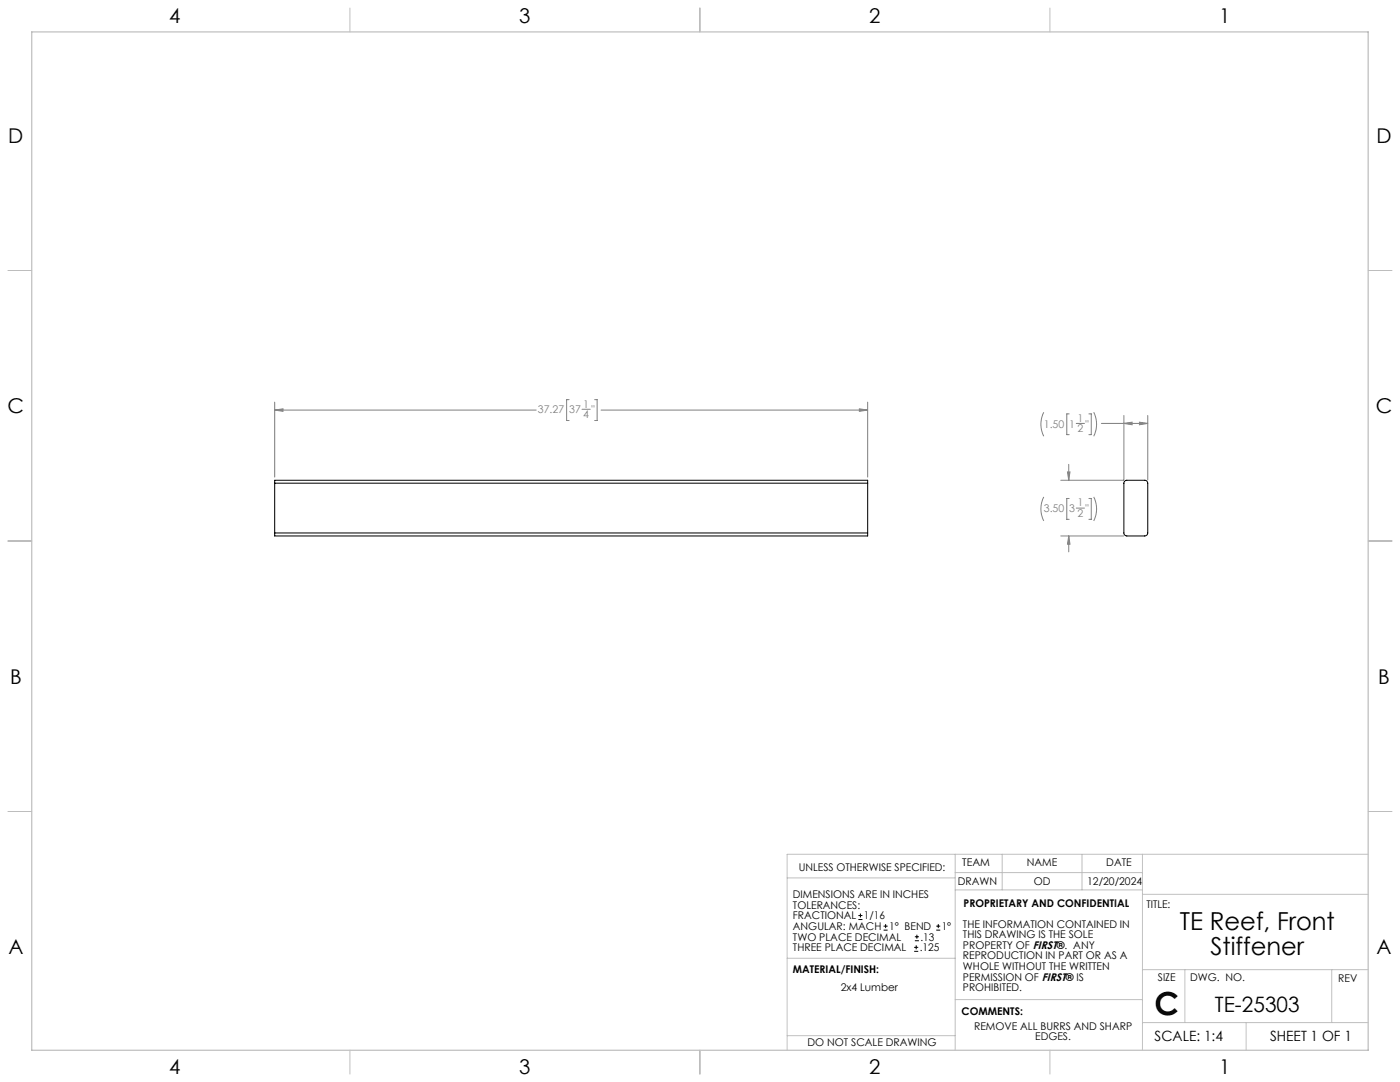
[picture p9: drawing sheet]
<svg xmlns="http://www.w3.org/2000/svg" width="559mm" height="432mm" viewBox="0 0 559 432" stroke-linecap="round" stroke-linejoin="round" font-family="sans-serif">
<g fill="none" stroke="#c0c0c0" stroke-width=".4">
<path d="M139.7 3.2v9.5M279.4 3.2v9.5M419.1 3.2v9.5M3.1 107.9h9.6M546.1 107.9h9.5M3.1 215.9h9.6M546.1 215.9h9.5M3.1 323.8h9.6M546.1 323.8h9.5M314.2 350.3h67M381.2 340.9v78.2M381.2 355.1h74.8"/>
<path d="M381.2 348.2h74.8M400 340.9v14.2M431.9 340.9v14.2M456 340.9v78.2M456 356.9h90.1M546.1 340.9h-231.9v78.2M314.2 382.4h67.2M381.2 398.9h74.8M456 387h90.1M472.9 387v21.1M531.6 387v21.1M139.7 419.1v9.6"/>
<path d="M279.4 419.1v9.6M314.2 413.3h67M419.1 419.1v9.6M456 408.1h90.1M497.4 408.1v11"/>
</g>
<path d="M12.7 12.7h533.4v406.4h-533.4z" fill="none" stroke="#c0c0c0" stroke-width=".5"/>
<path d="M109.6 192.8v-1.1h236.7v1.1M109.6 192.8h236.7M109.6 192.8v19.9M346.3 192.8v19.9M448.8 192.2l.7-.5h7.4a1.21 1.21 0 0 1 1.2 1.1v19.9a1.2 1.2 0 0 1-1.2 1.2h-7.1a1.21 1.21 0 0 1-1.2-1.2zM109.6 212.7v1.2h236.7v-1.2M109.6 212.7h236.7" fill="none" stroke="#000" stroke-width=".4"/>
<g fill="none" stroke="#808080" stroke-width=".4">
<path d="M227.2 159.5h-1v8.3h1M237.3 159.5h1v8.3h-1M109.6 163.7l3.4-.5v.9zM109.6 160.5v29.9M109.6 163.7h104.4M232.3 163.3h3.3M239.9 163.7h106.4M343 163.2l3.3 .5-3.3 .4zM346.3 160.5v29.9M416.6 164.5a10.7 10.7 0 0 0 0 9.6M426.8 165.2h-1v8.3h1M429.6 169h3.3"/>
<path d="M434.6 165.2h1v8.3h-1M436.6 164.5a10.7 10.7 0 0 1 0 9.6M439.6 169h18.5M448.6 169l3.3-.5v1zM448.6 165.8v25.8M454.8 168.5l3.3 .5-3.3 .5zM458.1 165.8v25.8M416.6 198.3a10.7 10.7 0 0 0 0 9.6M423.4 191.7h25.1M426.1 188.3h1l-.5 3.4zM426.6 185.3v6.4M426.8 198.9h-1v8.4h1"/>
<path d="M434.6 198.9h1v8.4h-1M436.6 198.3a10.7 10.7 0 0 1 0 9.6M423.4 213.9h25.1M426.6 213.9v6.3M426.6 213.9l.5 3.3h-1zM429.6 202.8h3.3"/>
</g>
<path d="M109.6 163.7l3.4-.5v.9zM343 163.2l3.3 .5-3.3 .4zM426.1 188.3h1l-.5 3.4zM426.6 213.9l.5 3.3h-1zM448.6 169l3.3-.5v1zM454.8 168.5l3.3 .5-3.3 .5z" fill="#808080"/>
<g fill="none" stroke="#000" stroke-width=".4">
<path d="M342.6 367h1.6M342.6 365.4h1.6M343.4 364.6v1.5M352.7 371.2h1.6M352.7 369.6h1.6M353.5 368.8v1.6M364.9 379.7h1.6M364.9 378.1h1.6M365.2 375.4h1.6M365.2 373.8h1.6M365.7 377.3v1.5M366 373v1.6"/>
<path d="M373.7 371.2h1.6M373.7 369.6h1.6M374.5 368.8v1.6"/>
</g>
<text font-size="12.7" x="460.9" y="405.2">C</text>
<g font-size="9.9">
<text x="470.9" y="371.2">TE Reef, Front</text>
<text x="483.1" y="381.1">Stiffener</text>
</g>
<text font-size="8.5" x="484.9" y="404">TE-25303</text>
<g font-size="8.1">
<text x="67.6" y="9.3">4</text>
<text x="207.3" y="9.3">3</text>
<text x="347" y="9.3">2</text>
<text x="486.7" y="9.3">1</text>
<text x="3.3" y="57">D</text>
<text x="549.4" y="57">D</text>
<text x="3" y="164.9">C</text>
<text x="549.1" y="164.9">C</text>
<text x="4" y="272.9">B</text>
<text x="550.1" y="272.9">B</text>
<text x="3.3" y="380.8">A</text>
<text x="549.4" y="380.8">A</text>
<text x="67.6" y="428.4">4</text>
<text x="207.3" y="428.4">3</text>
<text x="347" y="428.4">2</text>
<text x="486.7" y="428.4">1</text>
</g>
<g font-size="5.6">
<text x="460.9" y="415.2">SCALE: 1:4</text>
<text x="507" y="415.2">SHEET 1 OF 1</text>
</g>
<g font-size="4.2" fill="#808080">
<text x="214.7" y="165">37.27</text>
<text x="227.2" y="165">37</text>
<text x="232.8" y="162.7">1</text>
<text x="232.8" y="166.9">4</text>
<text x="236.1" y="165">&quot;</text>
<text x="416.6" y="170.6">1.50</text>
<text x="426.8" y="170.6">1</text>
<text x="430" y="168.3">1</text>
<text x="430" y="172.5">2</text>
<text x="433.3" y="170.6">&quot;</text>
<text x="430" y="202.1">1</text>
<text x="416.6" y="204.4">3.50</text>
<text x="426.8" y="204.4">3</text>
<text x="430" y="206.3">2</text>
<text x="433.3" y="204.4">&quot;</text>
</g>
<g font-size="4.2">
<text x="318.8" y="347.7">UNLESS OTHERWISE SPECIFIED:</text>
<text x="384.1" y="345.5">TEAM</text>
<text x="409.9" y="345.7">NAME</text>
<text x="441.6" y="345.7">DATE</text>
<text x="382.3" y="353.3">DRAWN</text>
<text x="412.6" y="353.3">OD</text>
<text x="433.9" y="353.3">12/20/2024</text>
<text x="316.5" y="358.5">DIMENSIONS ARE IN INCHES</text>
<text x="316.5" y="362.7">TOLERANCES:</text>
<text x="384.6" y="361.9">PROPRIETARY AND CONFIDENTIAL</text>
<text x="457.6" y="362.3">TITLE:</text>
<text x="316.5" y="371.2">ANGULAR: MACH</text>
<text x="316.5" y="366.9">FRACTIONAL</text>
<text x="344.8" y="366.9">1/16</text>
<text x="354.9" y="371.2">1° BEND</text>
<text x="375.9" y="371.2">1°</text>
<text x="384.4" y="370.2">THE INFORMATION CONTAINED IN</text>
<text x="316.5" y="375.4">TWO PLACE DECIMAL</text>
<text x="367.4" y="375.4">.13</text>
<text x="384.4" y="374.4">THIS DRAWING IS THE SOLE</text>
<text x="316.5" y="379.6">THREE PLACE DECIMAL</text>
<text x="367.1" y="379.6">.125</text>
<text x="384.4" y="378.6">PROPERTY OF FIRST®. ANY</text>
<text x="384.4" y="382.9">REPRODUCTION IN PART OR AS A</text>
<text x="316.5" y="388.4">MATERIAL/FINISH:</text>
<text x="384.4" y="387.1">WHOLE WITHOUT THE WRITTEN</text>
<text x="335.5" y="395.6">2x4 Lumber</text>
<text x="384.4" y="391.3">PERMISSION OF FIRST® IS</text>
<text x="384.4" y="395.6">PROHIBITED.</text>
<text x="462.2" y="391.3">SIZE</text>
<text x="475.1" y="391.3">DWG. NO.</text>
<text x="534.1" y="391.8">REV</text>
<text x="383.8" y="405.1">COMMENTS:</text>
<text x="388.8" y="410.9">REMOVE ALL BURRS AND SHARP</text>
<text x="322.3" y="417.6">DO NOT SCALE DRAWING</text>
<text x="413.2" y="415.2">EDGES.</text>
</g>
</svg>
